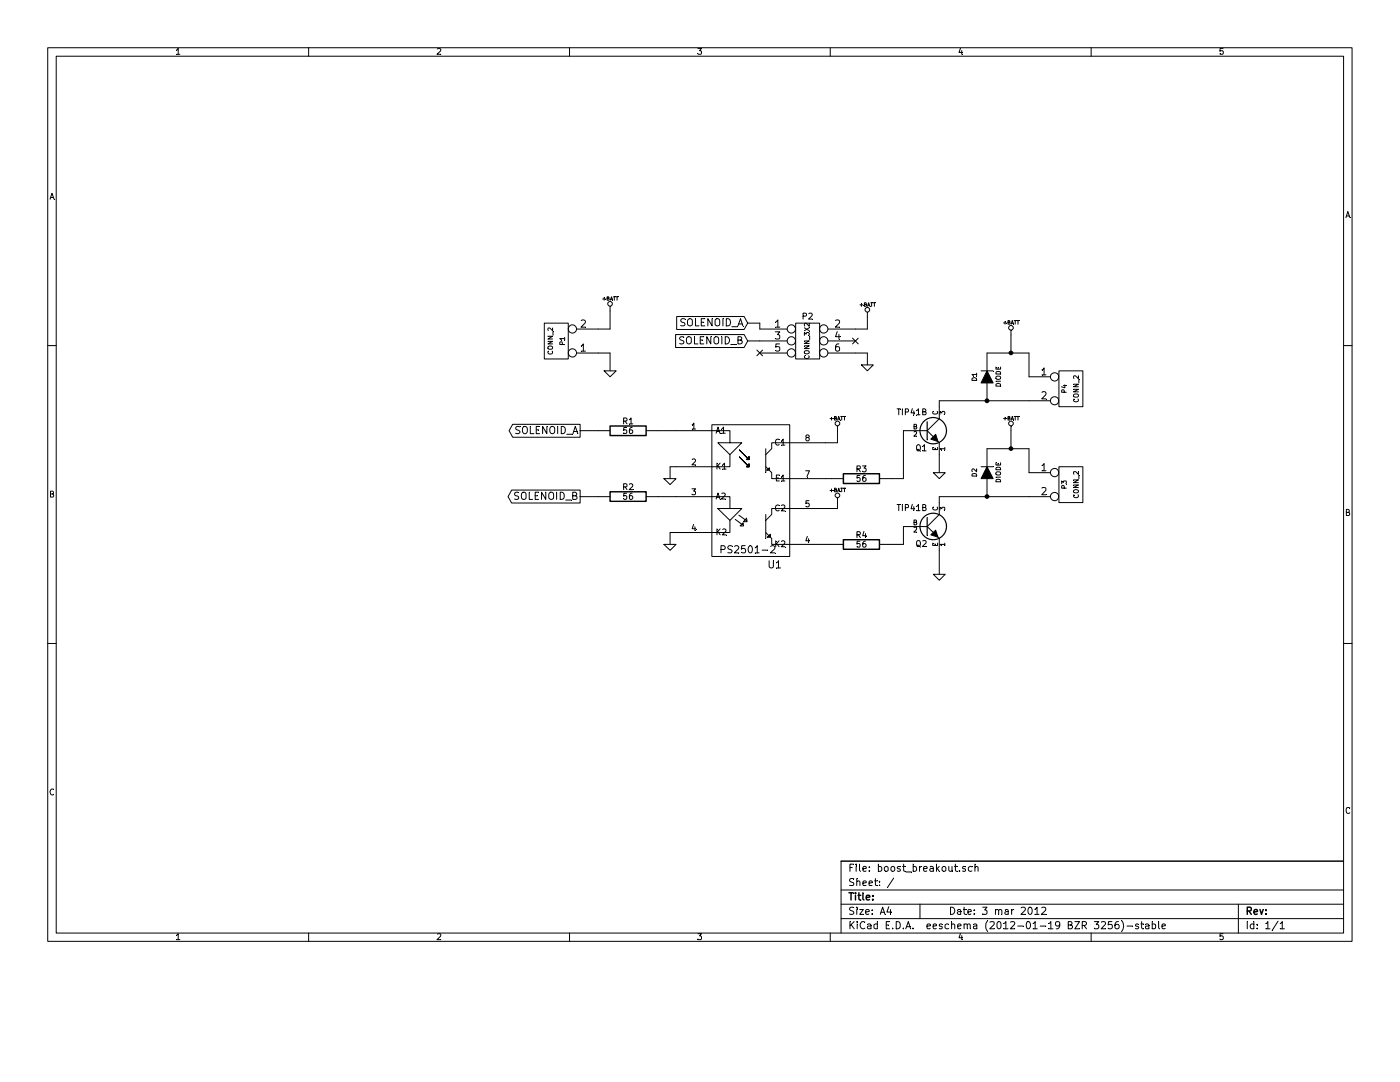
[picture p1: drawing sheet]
EESchema Schematic File Version 2  date 3/4/2012 12:01:38 AM
LIBS:power
LIBS:device
LIBS:transistors
LIBS:conn
LIBS:linear
LIBS:regul
LIBS:74xx
LIBS:cmos4000
LIBS:adc-dac
LIBS:memory
LIBS:xilinx
LIBS:special
LIBS:microcontrollers
LIBS:dsp
LIBS:microchip
LIBS:analog_switches
LIBS:motorola
LIBS:texas
LIBS:intel
LIBS:audio
LIBS:interface
LIBS:digital-audio
LIBS:philips
LIBS:display
LIBS:cypress
LIBS:siliconi
LIBS:opto
LIBS:atmel
LIBS:contrib
LIBS:valves
LIBS:boost_breakout-cache
EELAYER 25  0
EELAYER END
$Descr A4 11700 8267
encoding utf-8
Sheet 1 1
Title ""
Date "3 mar 2012"
Rev ""
Comp ""
Comment1 ""
Comment2 ""
Comment3 ""
Comment4 ""
$EndDescr
Wire Wire Line
	4850 4150 5000 4150
Wire Wire Line
	7250 2650 7250 2750
Wire Wire Line
	7250 2750 7150 2750
Wire Wire Line
	6250 2850 6350 2850
Wire Wire Line
	5100 2600 5100 2750
Wire Wire Line
	5100 2750 5000 2750
Connection ~ 8450 3750
Wire Wire Line
	8450 3600 8450 3750
Wire Wire Line
	7000 3600 7000 3700
Wire Wire Line
	7000 4200 7000 4250
Wire Wire Line
	7000 4250 6900 4250
Connection ~ 8250 3350
Wire Wire Line
	8600 3350 7850 3350
Wire Wire Line
	8250 3750 8600 3750
Wire Wire Line
	8600 3750 8600 3950
Wire Wire Line
	7850 4200 7850 4150
Wire Wire Line
	5600 4000 5600 3900
Wire Wire Line
	5600 3900 5650 3900
Wire Wire Line
	7450 4000 7550 4000
Wire Wire Line
	6900 4000 6950 4000
Wire Wire Line
	5500 3600 5650 3600
Wire Wire Line
	7850 4600 7850 4800
Wire Wire Line
	7550 4400 7550 4550
Wire Wire Line
	7550 4000 7550 3600
Wire Wire Line
	7850 3800 7850 3950
Wire Wire Line
	5500 4150 5650 4150
Wire Wire Line
	6900 4550 6950 4550
Wire Wire Line
	7550 4550 7450 4550
Wire Wire Line
	5650 4450 5600 4450
Wire Wire Line
	5600 4450 5600 4550
Wire Wire Line
	7850 4150 8600 4150
Connection ~ 8250 4150
Wire Wire Line
	7850 3350 7850 3400
Wire Wire Line
	8600 3150 8600 2950
Wire Wire Line
	8600 2950 8250 2950
Wire Wire Line
	7000 3700 6900 3700
Wire Wire Line
	8450 2800 8450 2950
Connection ~ 8450 2950
Wire Wire Line
	5000 2950 5100 2950
Wire Wire Line
	5100 2950 5100 3100
Wire Wire Line
	6250 2700 6350 2700
Wire Wire Line
	6350 2700 6350 2750
Wire Wire Line
	7150 2950 7250 2950
Wire Wire Line
	7250 2950 7250 3050
Wire Wire Line
	4850 3600 5000 3600
Text GLabel 4850 4150 0    60   Output ~ 0
SOLENOID_B
Text GLabel 4850 3600 0    60   Output ~ 0
SOLENOID_A
$Comp
L +BATT #PWR?
U 1 1
P 7250 2650
F 0 "#PWR?" H 7250 2600 20  0001 C CNN
F 1 "+BATT" H 7250 2750 30  0000 C CNN
	1    7250 2650
	1    0    0    -1  
$EndComp
NoConn ~ 7150 2850
$Comp
L GND #PWR?
U 1 1
P 7250 3050
F 0 "#PWR?" H 7250 3050 30  0001 C CNN
F 1 "GND" H 7250 2980 30  0001 C CNN
	1    7250 3050
	1    0    0    -1  
$EndComp
NoConn ~ 6350 2950
Text GLabel 6250 2850 0    60   Input ~ 0
SOLENOID_B
Text GLabel 6250 2700 0    60   Input ~ 0
SOLENOID_A
$Comp
L +BATT #PWR?
U 1 1
P 5100 2600
F 0 "#PWR?" H 5100 2550 20  0001 C CNN
F 1 "+BATT" H 5100 2700 30  0000 C CNN
	1    5100 2600
	1    0    0    -1  
$EndComp
$Comp
L GND #PWR?
U 1 1
P 5100 3100
F 0 "#PWR?" H 5100 3100 30  0001 C CNN
F 1 "GND" H 5100 3030 30  0001 C CNN
	1    5100 3100
	1    0    0    -1  
$EndComp
$Comp
L CONN_3X2 P2
U 1 1
P 6750 2900
F 0 "P2" H 6750 3150 50  0000 C CNN
F 1 "CONN_3X2" V 6750 2950 40  0000 C CNN
	1    6750 2900
	1    0    0    -1  
$EndComp
$Comp
L CONN_2 P1
U 1 1
P 4650 2850
F 0 "P1" V 4600 2850 40  0000 C CNN
F 1 "CONN_2" V 4700 2850 40  0000 C CNN
	1    4650 2850
	-1   0    0    1   
$EndComp
$Comp
L +BATT #PWR?
U 1 1
P 8450 2800
F 0 "#PWR?" H 8450 2750 20  0001 C CNN
F 1 "+BATT" H 8450 2900 30  0000 C CNN
	1    8450 2800
	1    0    0    -1  
$EndComp
$Comp
L +BATT #PWR?
U 1 1
P 8450 3600
F 0 "#PWR?" H 8450 3550 20  0001 C CNN
F 1 "+BATT" H 8450 3700 30  0000 C CNN
	1    8450 3600
	1    0    0    -1  
$EndComp
$Comp
L +BATT #PWR?
U 1 1
P 7000 4200
F 0 "#PWR?" H 7000 4150 20  0001 C CNN
F 1 "+BATT" H 7000 4300 30  0000 C CNN
	1    7000 4200
	1    0    0    -1  
$EndComp
$Comp
L +BATT #PWR?
U 1 1
P 7000 3600
F 0 "#PWR?" H 7000 3550 20  0001 C CNN
F 1 "+BATT" H 7000 3700 30  0000 C CNN
	1    7000 3600
	1    0    0    -1  
$EndComp
$Comp
L DIODE D2
U 1 1
P 8250 3950
F 0 "D2" H 8250 4050 40  0000 C CNN
F 1 "DIODE" H 8250 3850 40  0000 C CNN
	1    8250 3950
	0    -1   -1   0   
$EndComp
$Comp
L DIODE D1
U 1 1
P 8250 3150
F 0 "D1" H 8250 3250 40  0000 C CNN
F 1 "DIODE" H 8250 3050 40  0000 C CNN
	1    8250 3150
	0    -1   -1   0   
$EndComp
$Comp
L CONN_2 P3
U 1 1
P 8950 4050
F 0 "P3" V 8900 4050 40  0000 C CNN
F 1 "CONN_2" V 9000 4050 40  0000 C CNN
	1    8950 4050
	1    0    0    -1  
$EndComp
$Comp
L CONN_2 P4
U 1 1
P 8950 3250
F 0 "P4" V 8900 3250 40  0000 C CNN
F 1 "CONN_2" V 9000 3250 40  0000 C CNN
	1    8950 3250
	1    0    0    -1  
$EndComp
$Comp
L GND #PWR?
U 1 1
P 5600 4550
F 0 "#PWR?" H 5600 4550 30  0001 C CNN
F 1 "GND" H 5600 4480 30  0001 C CNN
	1    5600 4550
	1    0    0    -1  
$EndComp
$Comp
L GND #PWR?
U 1 1
P 5600 4000
F 0 "#PWR?" H 5600 4000 30  0001 C CNN
F 1 "GND" H 5600 3930 30  0001 C CNN
	1    5600 4000
	1    0    0    -1  
$EndComp
$Comp
L R R2
U 1 1
P 5250 4150
F 0 "R2" V 5330 4150 50  0000 C CNN
F 1 "56" V 5250 4150 50  0000 C CNN
	1    5250 4150
	0    -1   -1   0   
$EndComp
$Comp
L R R1
U 1 1
P 5250 3600
F 0 "R1" V 5330 3600 50  0000 C CNN
F 1 "56" V 5250 3600 50  0000 C CNN
	1    5250 3600
	0    -1   -1   0   
$EndComp
$Comp
L R R4
U 1 1
P 7200 4550
F 0 "R4" V 7280 4550 50  0000 C CNN
F 1 "56" V 7200 4550 50  0000 C CNN
	1    7200 4550
	0    -1   -1   0   
$EndComp
$Comp
L R R3
U 1 1
P 7200 4000
F 0 "R3" V 7280 4000 50  0000 C CNN
F 1 "56" V 7200 4000 50  0000 C CNN
	1    7200 4000
	0    -1   -1   0   
$EndComp
$Comp
L GND #PWR?
U 1 1
P 7850 4800
F 0 "#PWR?" H 7850 4800 30  0001 C CNN
F 1 "GND" H 7850 4730 30  0001 C CNN
	1    7850 4800
	1    0    0    -1  
$EndComp
$Comp
L GND #PWR?
U 1 1
P 7850 3950
F 0 "#PWR?" H 7850 3950 30  0001 C CNN
F 1 "GND" H 7850 3880 30  0001 C CNN
	1    7850 3950
	1    0    0    -1  
$EndComp
$Comp
L NPN Q2
U 1 1
P 7750 4400
F 0 "Q2" H 7750 4250 50  0000 R CNN
F 1 "TIP41B" H 7750 4550 50  0000 R CNN
	1    7750 4400
	1    0    0    -1  
$EndComp
$Comp
L NPN Q1
U 1 1
P 7750 3600
F 0 "Q1" H 7750 3450 50  0000 R CNN
F 1 "TIP41B" H 7750 3750 50  0000 R CNN
	1    7750 3600
	1    0    0    -1  
$EndComp
$Comp
L PS2501-2 U1
U 1 1
P 6300 3800
F 0 "U1" H 6475 2875 60  0000 C CNN
F 1 "PS2501-2" H 6250 3000 60  0000 C CNN
	1    6300 3800
	1    0    0    -1  
$EndComp
$EndSCHEMATC
